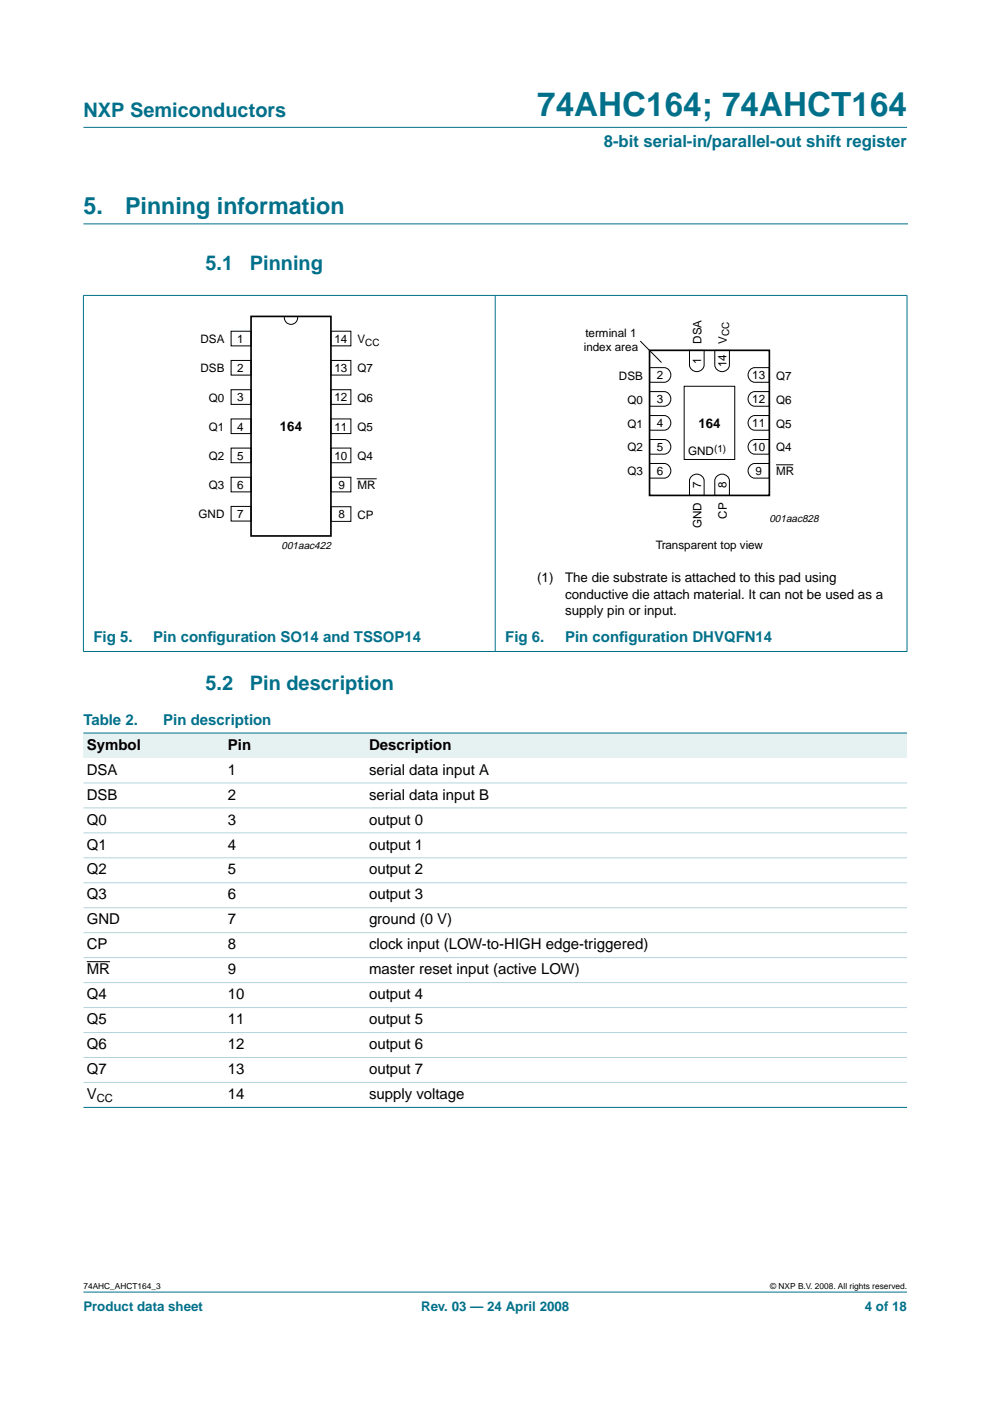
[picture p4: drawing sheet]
<svg xmlns="http://www.w3.org/2000/svg" width="210mm" height="297mm" viewBox="0 0 210 297" stroke-linecap="round" stroke-linejoin="round" font-family="sans-serif">
<g fill="#00708a" stroke="#00708a" stroke-width=".21">
<path d="M17.7 273.9h174.6z"/>
<path d="M17.7 27h174.6z"/>
<path d="M17.7 62.7v75.4z"/>
<path d="M105 62.6v75.6z"/>
<path d="M192.3 62.7v75.4z"/>
<path d="M17.6 62.6h174.8z"/>
<path d="M17.6 138.1h174.8z"/>
</g>
<path d="M17.7 47.5h174.7" fill="none" stroke="#00708a" stroke-width=".21"/>
<g fill="none" stroke="#000" stroke-width=".21">
<path d="M49 70.2h4.2v3.1h-4.2zM49 76.4h4.2v3.1h-4.2zM60.3 67.1a1.43 1.43 0 0 0 1.4 1.7 1.43 1.43 0 0 0 1.4-1.7M70.2 70.2h4.2v3.1h-4.2zM70.2 76.4h4.2v3.1h-4.2zM135.7 72.3l4.6 4.6M137.7 77.9h3.1a1.56 1.56 0 0 1 1.4 1.6 1.56 1.56 0 0 1-1.4 1.6h-3.1zM146.2 74.3h3.1v3.1a1.56 1.56 0 0 1-1.6 1.4 1.56 1.56 0 0 1-1.5-1.4zM151.5 74.3h3.2v3.1a1.56 1.56 0 0 1-1.6 1.4 1.56 1.56 0 0 1-1.6-1.4zM159.2 78.3l.8-.4h3.1v3.2h-3.1a1.57 1.57 0 0 1-1.3-1.2 1.57 1.57 0 0 1 .5-1.6zM49 82.6h4.2v3.1h-4.2zM49 88.8h4.2v3.1h-4.2z"/>
<path d="M49 95h4.2v3.1h-4.2zM70.2 95h4.2v3.1h-4.2zM70.2 82.6h4.2v3.1h-4.2zM70.2 88.8h4.2v3.1h-4.2zM137.7 98.3h3.1a1.56 1.56 0 0 1 1.4 1.5 1.56 1.56 0 0 1-1.4 1.6h-3.1zM137.7 93.2h3.1a1.56 1.56 0 0 1 1.4 1.5 1.56 1.56 0 0 1-1.4 1.6h-3.1zM137.7 88.1h3.1a1.56 1.56 0 0 1 1.4 1.6 1.56 1.56 0 0 1-1.4 1.5h-3.1zM137.7 83h3.1a1.56 1.56 0 0 1 1.4 1.6 1.56 1.56 0 0 1-1.4 1.5h-3.1zM145.1 81.9h10.7v15.5h-10.7zM159.2 98.6l.8-.3h3.1v3.1h-3.1a1.57 1.57 0 0 1-1.3-1.1 1.57 1.57 0 0 1 .5-1.7zM159.2 93.5l.8-.3h3.1v3.1h-3.1a1.57 1.57 0 0 1-1.3-1.1 1.57 1.57 0 0 1 .5-1.7zM159.2 88.4l.8-.3h3.1v3.1h-3.1a1.57 1.57 0 0 1-1.3-1.1 1.57 1.57 0 0 1 .5-1.7z"/>
<path d="M159.2 83.3l.8-.3h3.1v3.1h-3.1a1.57 1.57 0 0 1-1.3-1.1 1.57 1.57 0 0 1 .5-1.7zM164.5 98.5h3.7M49 101.2h4.2v3.1h-4.2zM49 107.4h4.2v3.1h-4.2zM70.2 107.4h4.2v3.1h-4.2zM70.2 101.2h4.2v3.1h-4.2zM75.6 101.5h4.3M146.5 101.1a1.57 1.57 0 0 1 1.7-.5 1.57 1.57 0 0 1 1.1 1.3v3.1h-3.1v-3.1zM151.9 101.1a1.57 1.57 0 0 1 1.6-.5 1.57 1.57 0 0 1 1.2 1.3v3.1h-3.2v-3.1z"/>
</g>
<path d="M53.2 67.1h17v46.5h-17zM137.7 74.3h25.4v30.7h-25.4z" fill="none" stroke="#000" stroke-width=".35"/>
<g fill="#e6f2f2">
<path d="M17.7 155.4h29.9v5.3h-29.9z" fill-rule="evenodd"/>
<path d="M47.6 155.4h30v5.3h-30z" fill-rule="evenodd"/>
<path d="M77.6 155.4h114.7v5.3h-114.7z" fill-rule="evenodd"/>
</g>
<path d="M18.4 203.9h4.9" fill="none" stroke="#000" stroke-width=".21"/>
<g fill="#00708a" stroke="#00708a" stroke-width=".21">
<path d="M17.7 155.4h174.6z"/>
<path d="M17.7 234.8h174.6z"/>
</g>
<g fill="#b3d4db" stroke="#b3d4db" stroke-width=".21">
<path d="M17.7 166h174.6z"/>
<path d="M17.7 171.3h174.6z"/>
<path d="M17.7 176.6h174.6z"/>
<path d="M17.7 181.9h174.6z"/>
<path d="M17.7 187.2h174.6z"/>
<path d="M17.7 192.5h174.6z"/>
<path d="M17.7 197.7h174.6z"/>
<path d="M17.7 203h174.6z"/>
<path d="M17.7 208.3h174.6z"/>
<path d="M17.7 213.6h174.6z"/>
<path d="M17.7 218.9h174.6z"/>
<path d="M17.7 224.2h174.6z"/>
<path d="M17.7 229.5h174.6z"/>
</g>
<text font-size="7.1" fill="#00708a" x="113.9" y="24.7">74AHC164; 74AHCT164</text>
<g font-size="4.9" fill="#00708a">
<text x="17.7" y="45.5">5.</text>
<text x="26.5" y="45.5">Pinning information</text>
</g>
<g font-size="4.2" fill="#00708a">
<text x="17.7" y="24.9">NXP Semiconductors</text>
<text x="43.6" y="57.3">5.1</text>
<text x="53" y="57.3">Pinning</text>
<text x="43.6" y="146.2">5.2</text>
<text x="53" y="146.2">Pin description</text>
</g>
<text font-size="3.5" fill="#00708a" x="128" y="31.1">8-bit serial-in/parallel-out shift register</text>
<g font-size="3.2" fill="#00708a">
<text x="19.8" y="136">Fig 5.</text>
<text x="32.5" y="136">Pin conf</text>
<text x="44" y="136">iguration SO14 and TSSOP14</text>
<text x="107.1" y="136">Fig 6.</text>
<text x="119.8" y="136">Pin conf</text>
<text x="131.3" y="136">iguration DHVQFN14</text>
<text x="17.7" y="153.7">Table 2.</text>
<text x="34.6" y="153.7">Pin description</text>
</g>
<g font-size="3.2">
<text x="18.4" y="158.9">Symbol</text>
<text x="48.3" y="158.9">Pin</text>
<text x="78.3" y="158.9">Description</text>
<text x="18.4" y="164.2">DSA</text>
<text x="48.3" y="164.2">1</text>
<text x="78.3" y="164.2">serial data input A</text>
<text x="18.4" y="169.5">DSB</text>
<text x="48.3" y="169.5">2</text>
<text x="78.3" y="169.5">serial data input B</text>
<text x="18.4" y="174.8">Q0</text>
<text x="48.3" y="174.8">3</text>
<text x="78.3" y="174.8">output 0</text>
<text x="18.4" y="180.1">Q1</text>
<text x="18.4" y="185.4">Q2</text>
<text x="48.3" y="180.1">4</text>
<text x="48.3" y="185.4">5</text>
<text x="78.3" y="180.1">output 1</text>
<text x="78.3" y="185.4">output 2</text>
<text x="18.4" y="190.7">Q3</text>
<text x="48.3" y="190.7">6</text>
<text x="78.3" y="190.7">output 3</text>
<text x="18.4" y="196">GND</text>
<text x="48.3" y="196">7</text>
<text x="78.3" y="196">ground (0 V)</text>
<text x="18.4" y="201.3">CP</text>
<text x="48.3" y="201.3">8</text>
<text x="78.3" y="201.3">clock input (LOW-to-HIGH edge-triggered)</text>
<text x="18.4" y="206.6">MR</text>
<text x="48.3" y="206.6">9</text>
<text x="78.3" y="206.6">master reset input (active LOW)</text>
<text x="18.4" y="211.9">Q4</text>
<text x="48.3" y="211.9">10</text>
<text x="78.3" y="211.9">output 4</text>
<text x="18.4" y="217.2">Q5</text>
<text x="48.3" y="217.2">11</text>
<text x="78.3" y="217.2">output 5</text>
<text x="18.4" y="222.4">Q6</text>
<text x="18.4" y="227.7">Q7</text>
<text x="48.3" y="222.4">12</text>
<text x="48.3" y="227.7">13</text>
<text x="78.3" y="222.4">output 6</text>
<text x="78.3" y="227.7">output 7</text>
<text x="18.4" y="233">V</text>
<text x="48.3" y="233">14</text>
<text x="78.3" y="233">supply voltage</text>
</g>
<g font-size="2.8">
<text x="59.3" y="91.4">164</text>
<text x="148.1" y="90.6">164</text>
<text x="113.9" y="123.4">(1)</text>
<text x="119.8" y="123.4">The die substrate is attached to this pad using</text>
<text x="119.8" y="127">conductive die attach material. It can not be used as a</text>
<text x="119.8" y="130.5">supply pin or input.</text>
</g>
<g font-size="2.8" fill="#00708a">
<text x="17.7" y="278">Product data sheet</text>
<text x="89.3" y="278">Rev. 03 — 24 April 2008</text>
<text x="183.4" y="278">4 of 18</text>
</g>
<g font-size="2.5">
<text x="124.1" y="71.5">terminal 1</text>
<text x="42.5" y="72.8">DSA</text>
<text x="50.3" y="72.7">1</text>
<text x="70.9" y="72.7">14</text>
<text x="75.8" y="72.8">V</text>
<text x="123.8" y="74.5">index area</text>
<text x="148.7" y="77.2" transform="rotate(-90 148.7 77.2)">1</text>
<text x="148.7" y="72.9" transform="rotate(-90 148.7 72.9)">DSA</text>
<text x="154" y="77.9" transform="rotate(-90 154 77.9)">14</text>
<text x="154.1" y="72.9" transform="rotate(-90 154.1 72.9)">V</text>
<text x="42.5" y="79">DSB</text>
<text x="50.3" y="78.9">2</text>
<text x="70.9" y="78.9">13</text>
<text x="75.8" y="79">Q7</text>
<text x="131.2" y="80.5">DSB</text>
<text x="139.3" y="80.4">2</text>
<text x="159.5" y="80.4">13</text>
<text x="164.5" y="80.5">Q7</text>
<text x="44.3" y="85.2">Q0</text>
<text x="50.3" y="85.1">3</text>
<text x="70.9" y="85.1">12</text>
<text x="75.8" y="85.2">Q6</text>
<text x="133" y="85.6">Q0</text>
<text x="139.3" y="85.5">3</text>
<text x="159.5" y="85.5">12</text>
<text x="164.5" y="85.6">Q6</text>
<text x="44.3" y="91.4">Q1</text>
<text x="50.3" y="91.3">4</text>
<text x="70.9" y="91.3">11</text>
<text x="75.8" y="91.4">Q5</text>
<text x="133" y="95.7">Q2</text>
<text x="133" y="90.6">Q1</text>
<text x="139.3" y="95.7">5</text>
<text x="139.3" y="90.6">4</text>
<text x="159.5" y="95.7">10</text>
<text x="159.5" y="90.6">11</text>
<text x="164.5" y="95.7">Q4</text>
<text x="164.5" y="90.6">Q5</text>
<text x="44.3" y="97.5">Q2</text>
<text x="50.3" y="97.5">5</text>
<text x="70.9" y="97.5">10</text>
<text x="75.8" y="97.5">Q4</text>
<text x="133" y="100.8">Q3</text>
<text x="139.3" y="100.7">6</text>
<text x="145.9" y="96.6">GND</text>
<text x="160.2" y="100.7">9</text>
<text x="164.5" y="100.8">MR</text>
<text x="44.3" y="103.7">Q3</text>
<text x="50.3" y="103.7">6</text>
<text x="71.7" y="103.7">9</text>
<text x="75.8" y="103.7">MR</text>
<text x="148.7" y="103.5" transform="rotate(-90 148.7 103.5)">7</text>
<text x="154" y="103.5" transform="rotate(-90 154 103.5)">8</text>
<text x="42.1" y="109.9">GND</text>
<text x="50.3" y="109.8">7</text>
<text x="71.7" y="109.9">8</text>
<text x="75.8" y="110">CP</text>
<text x="148.7" y="112" transform="rotate(-90 148.7 112)">GND</text>
<text x="154.1" y="109.9" transform="rotate(-90 154.1 109.9)">CP</text>
<text x="139.1" y="116.3">Transparent top view</text>
</g>
<text font-size="2.4" x="20.5" y="233.6">CC</text>
<g font-size="2.2">
<text x="163.1" y="110.7">001aac828</text>
<text x="59.7" y="116.5">001aac422</text>
</g>
<g font-size="2.1">
<text x="154.6" y="71.2" transform="rotate(-90 154.6 71.2)">CC</text>
<text x="77.5" y="73.3">CC</text>
<text x="151.4" y="95.8">(1)</text>
</g>
<g font-size="1.8">
<text x="17.7" y="273.4">74AHC_AHCT164_3</text>
<text x="163.3" y="273.4">© NXP B.V. 2008. All rights reserved.</text>
</g>
</svg>
